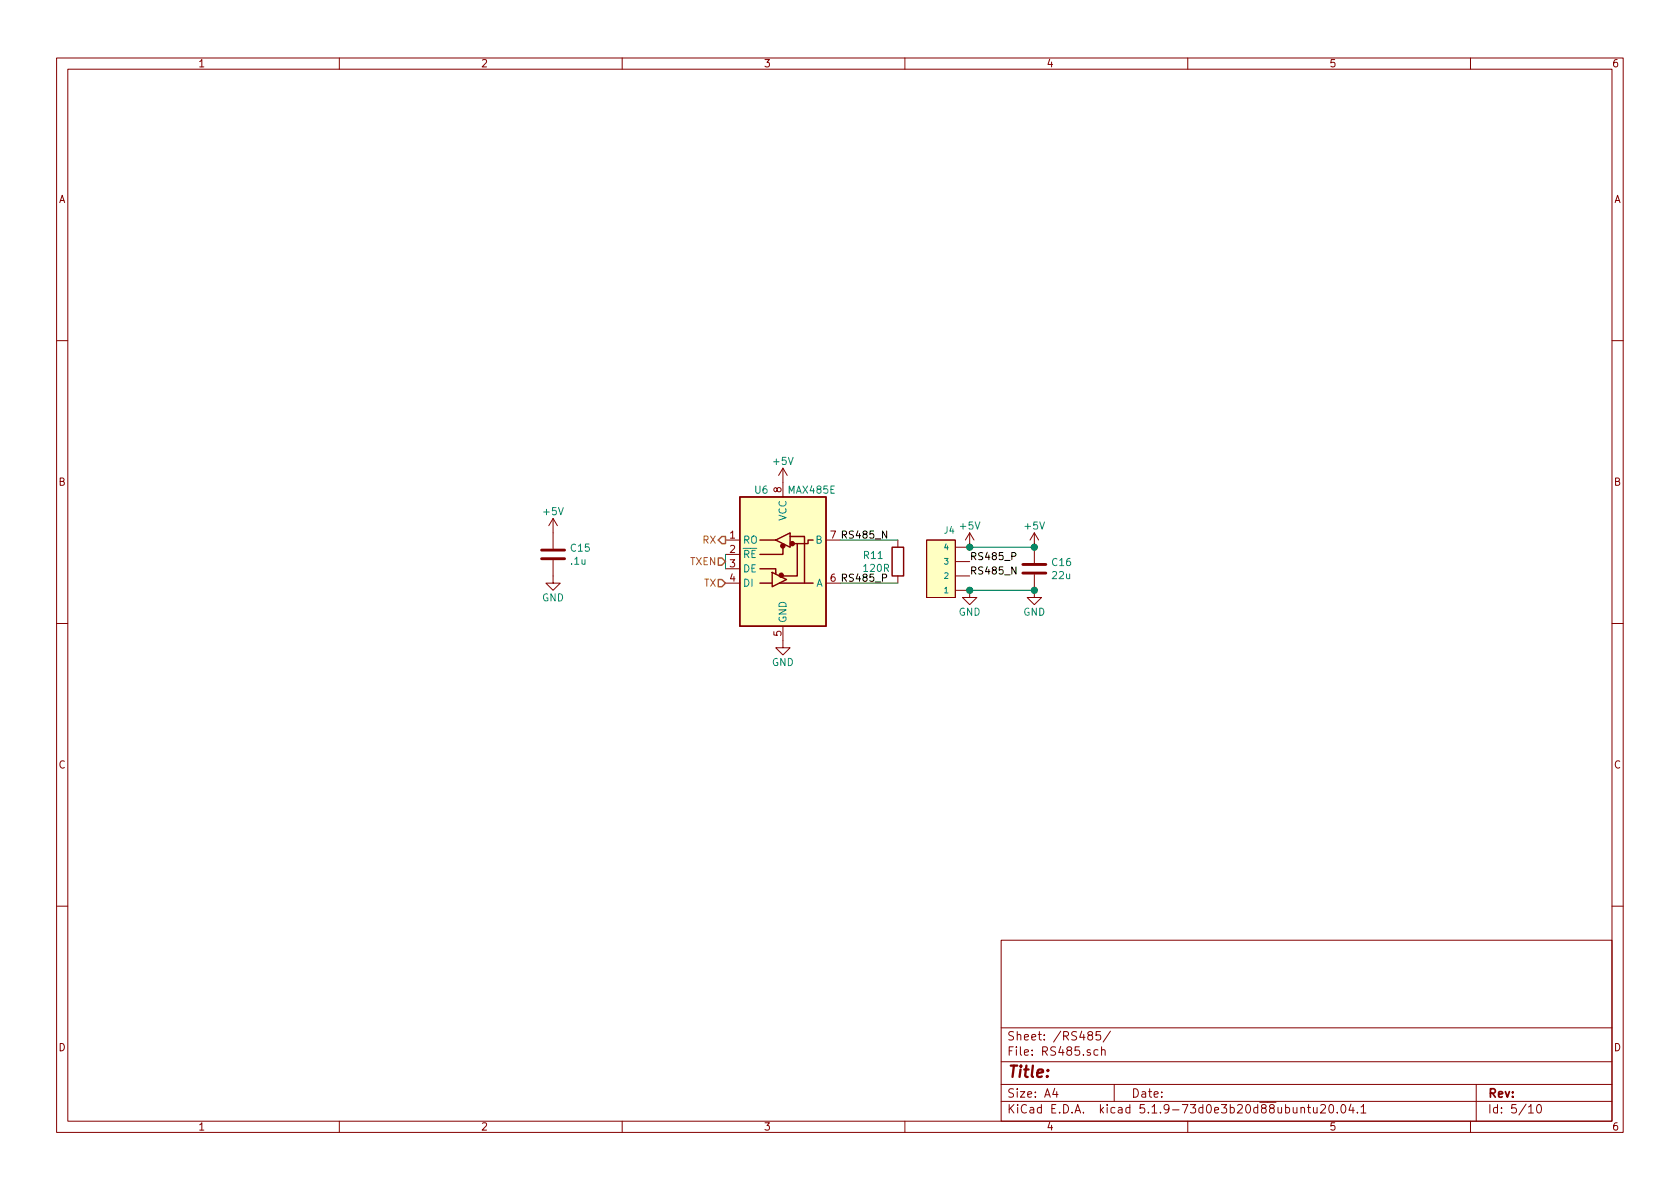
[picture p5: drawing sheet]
<svg xmlns="http://www.w3.org/2000/svg" width="297mm" height="210mm" viewBox="0 0 297 210" stroke-linecap="round" stroke-linejoin="round" font-family="sans-serif">
<g fill="none" stroke="#840000" stroke-width=".18">
<path d="M10 10.3h277v189.9h-277zM12 12.2h273v186.1h-273zM60 10.3v1.9M110 10.3v1.9M160 10.3v1.9M210 10.3v1.9M260 10.3v1.9M10 60.2h2M285 60.2h2M97.8 99.1v4h1.3l-1.3 1.3-1.3-1.3h1.3M97.8 91.7v5.3M97.8 91.7l-.8 1.3"/>
<path d="M97.8 91.7l.8 1.3M128.3 95.5h2.5M128.3 98h2.5M138.4 82.8l-.7 1.3M138.4 82.8v5.1M138.4 82.8l.8 1.3M139.7 94.9h.1M146 95.5h2.6M158.7 95.5v1.3M163.8 95.5h5.1v10.2h-5.1zM168.9 99.3h2.5M171.4 94.2v2.6h-2.5"/>
<path d="M171.4 94.2l-.7 1.3M171.4 94.2l.8 1.3M182.9 94.2l-.8 1.3M182.9 94.2v5.4M182.9 94.2l.7 1.3M10 110.3h2M128.3 100.6h2.5M128.3 103.1h2.5M138.4 110.7v3.8h1.3l-1.3 1.3-1.2-1.3h1.2M146 103.1h2.6M158.7 101.8v1.3M168.9 104.4h2.5v1.3h1.3l-1.3 1.2-1.2-1.2h1.2"/>
<path d="M168.9 101.8h2.5M182.9 101.6v4.1h1.2l-1.2 1.2-1.3-1.2h1.3M285 110.3h2M10 160.2h2M177 166.3h108v32h-108zM285 160.2h2M60 198.3v1.9M110 198.3v1.9M160 198.3v1.9M177 194.8h108M177 191.8h108M177 187.8h108"/>
<path d="M177 181.8h108M186.5 192.5l-.4 1h1M186.8 193v1M192.6 183.1l-.3-.3 .1-.2a.48 .48 0 0 1 .7-.1l.1 .2-.1 .3-.6 .1a.48 .48 0 0 0-.1 .7l.2 .1 .5-.1 .1-.4-.3-.3M194.1 185.7l-.4-.1-.3 .3 .1 .6 .2 .1 .4-.1M194.6 182.4h-.8v.7l.2-.1 .5 .1 .1 .2v.5l-.3 .1-.5-.1M194.8 185.7l.2-.1 .3 .1 .1 .9M194.8 185.1v1.5M196.3 182.3l-1.3 2M197 191.8v3M210 198.3v1.9M230 196l.2-.2 .4 .1 .1 .9"/>
<path d="M230 195.8v1M231.2 195.8h.5M231.4 195.3v1.3l.3 .2M232.2 195.8l.1 .9 .4 .1 .2-.1M232.9 195.8v1M233.5 195.5l.2-.2h.4l.3 .5-.9 1h.9M235.2 195.4l.2-.1a.94 .94 0 0 1 0 1.5 .82 .82 0 0 1-.2-1.4zM236.4 196.7v.1M237.3 195.4l.1-.1a.8 .8 0 0 1 .6 .8 .8 .8 0 0 1-.6 .7 1 1 0 0 1-.1-1.4zM238.9 195.2l-.4 1.1h.9M239.2 195.8v1M240 196.7v.1"/>
<path d="M240.6 195.8l.5-.5v1.5M240.6 196.8h.9M260 198.3v1.9M261 191.8v6.5M270.3 195.8l.4-.5v1.5M270.3 196.8h.8M271.8 195.5l.4-.2a.94 .94 0 0 1 0 1.5 .79 .79 0 0 1-.4-1.3z"/>
</g>
<path d="M95.8 98.8h4M95.8 97.3h4M180.8 99.8h4.1M180.8 101.3h4.1" fill="none" stroke="#840000" stroke-width=".51"/>
<g fill="#ffffc2" stroke="#ffffc2" stroke-width=".18">
<path d="M130.8 87.9h15.2v22.8h-15.2z"/>
<path d="M163.8 95.5h5.1v10.2h-5.1z"/>
</g>
<path d="M130.8 87.9h15.2v22.8h-15.2zM134.4 95.5h2.8M137.2 95.5l2.5-1.3v2.6zM138.4 96.8v1.2h-4M139.7 94.9h2.5v8.2M141 96.1v5.7h-2.6M143.8 95.5h-.9v.6h-2.6M157.7 96.8h2.1v5h-2.1zM134.4 100.6h2.8v.9M134.4 103.1h2.1M136.5 101.2l2.6 1.3-2.6 1.3zM137.8 103.1h6" fill="none" stroke="#840000" stroke-width=".25"/>
<g fill="#840000" stroke="#840000" stroke-width=".25">
<circle cx="138.1" cy="101.7" r=".36"/>
<circle cx="138.4" cy="96.5" r=".36"/>
<circle cx="140.1" cy="96.1" r=".36"/>
</g>
<path d="M128.3 98v2.6M148.6 95.5h10.1M171.4 96.8h11.5M148.6 103.1h10.1M171.4 104.4h11.5" fill="none" stroke="#008400" stroke-width=".18"/>
<path d="M127 98.7h.6l.7 .6-.7 .6h-.6zM127.6 94.9h.7v1.2h-.7l-.6-.6zM127 102.5h.6l.7 .6-.7 .7h-.6z" fill="none" stroke="#848400" stroke-width=".25"/>
<path d="M156.8 93.9v1.3l-.8-1.3v1.3M178.9 98.4l.6-.1 .1-.2v-.3l-.2-.1h-.5v1.3M156 102.2l.6-.1 .2-.2-.1-.3-.2-.1h-.5v1.3M179.6 100.2v1.3l-.7-1.3v1.3" fill="none" stroke="#000" stroke-width=".18"/>
<g fill="#008400" stroke="#008400" stroke-width=".25">
<circle cx="171.5" cy="96.8" r=".51"/>
<circle cx="182.9" cy="96.8" r=".51"/>
<circle cx="171.5" cy="104.4" r=".51"/>
<circle cx="182.9" cy="104.4" r=".51"/>
</g>
<text font-size="2.8" fill="#840000" x="178" y="190.5">Title:</text>
<g font-size="2.1" fill="#840000">
<text x="178" y="184">Sheet: /RS485/</text>
<text x="178" y="186.7">File: RS485.sch</text>
<text x="178" y="196.9">KiCad E.D.A. kicad 5.1.9-73d0e3b20d88ubuntu20.04.1</text>
<text x="178" y="194.1">Size: A4</text>
<text x="200" y="194.1">Date:</text>
<text x="263" y="194.1">Rev:</text>
<text x="263" y="196.9">Id: 5/10</text>
</g>
<g font-size="1.8" fill="#840000">
<text x="35" y="11.9">1</text>
<text x="85" y="11.9">2</text>
<text x="135" y="11.9">3</text>
<text x="185" y="11.9">4</text>
<text x="235" y="11.9">5</text>
<text x="285" y="11.9">6</text>
<text x="10.4" y="35.9">A</text>
<text x="285.4" y="35.9">A</text>
<text x="10.4" y="85.9">B</text>
<text x="138.2" y="87.1" transform="rotate(-90 138.2 87.1)">8</text>
<text x="285.4" y="85.9">B</text>
<text x="129.1" y="95.2">1</text>
<text x="129.1" y="97.8">2</text>
<text x="129.1" y="100.3">3</text>
<text x="129.1" y="102.9">4</text>
<text x="138.2" y="112.5" transform="rotate(-90 138.2 112.5)">5</text>
<text x="10.4" y="135.9">C</text>
<text x="285.4" y="135.9">C</text>
<text x="10.4" y="185.9">D</text>
<text x="285.4" y="185.9">D</text>
<text x="35" y="199.9">1</text>
<text x="85" y="199.9">2</text>
<text x="135" y="199.9">3</text>
<text x="185" y="199.9">4</text>
<text x="235" y="199.9">5</text>
<text x="285" y="199.9">6</text>
</g>
<g font-size="1.8" fill="#008484">
<text x="136.8" y="82.2">+5V</text>
<text x="133.5" y="87.3">U6</text>
<text x="139.5" y="87.3">MAX485E</text>
<text x="96.2" y="91.1">+5V</text>
<text x="139.1" y="92.1" transform="rotate(-90 139.1 92.1)">VCC</text>
<text x="169.8" y="93.6">+5V</text>
<text x="181.3" y="93.6">+5V</text>
<text x="101" y="97.6">C15</text>
<text x="101" y="99.9">.1u</text>
<text x="131.3" y="96.1">RO</text>
<text x="131.3" y="98.7">RE</text>
<text x="131.3" y="101.2">DE</text>
<text x="144.3" y="96.1">B</text>
<text x="152.8" y="98.9">R11</text>
<text x="152.8" y="101.1">120R</text>
<text x="186.1" y="100.1">C16</text>
<text x="95.8" y="106.3">GND</text>
<text x="131.3" y="103.8">DI</text>
<text x="144.3" y="103.8">A</text>
<text x="186.1" y="102.4">22u</text>
<text x="139.1" y="110.2" transform="rotate(-90 139.1 110.2)">GND</text>
<text x="169.5" y="108.9">GND</text>
<text x="180.9" y="108.9">GND</text>
<text x="136.5" y="117.8">GND</text>
</g>
<g font-size="1.8">
<text x="146.8" y="95.2">7 RS485_N</text>
<text x="171.4" y="99.1">RS485_P</text>
<text x="171.4" y="101.6">RS485_N</text>
<text x="146.8" y="102.9">6 RS485_P</text>
</g>
<g font-size="1.8" fill="#848400">
<text x="122" y="99.9">TXEN</text>
<text x="124.3" y="96.1">RX</text>
<text x="124.5" y="103.8">TX</text>
</g>
<text font-size="1.6" fill="#008484" x="167" y="94.4">J4</text>
<g font-size="1.4" fill="#008484">
<text x="167.1" y="99.8">3</text>
<text x="167.1" y="97.3">4</text>
<text x="167.1" y="104.9">1</text>
<text x="167.1" y="102.4">2</text>
</g>
</svg>
